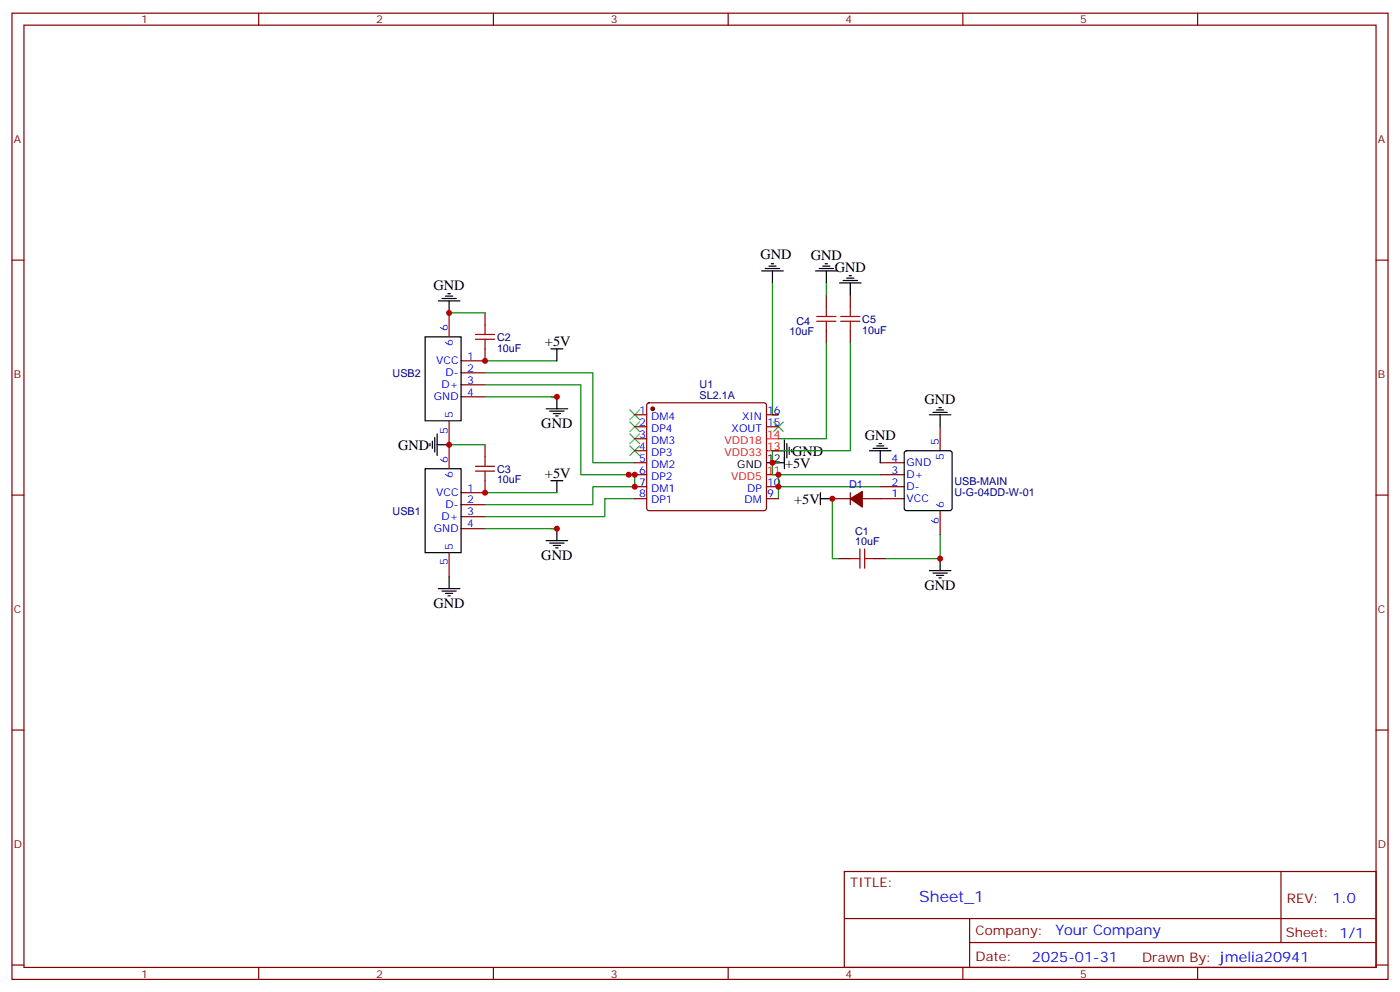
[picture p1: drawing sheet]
<svg xmlns="http://www.w3.org/2000/svg" width="412mm" height="292mm" viewBox="0 0 412 292" stroke-linecap="round" stroke-linejoin="round" font-family="sans-serif">
<g fill="none" stroke="#870000" stroke-width=".35">
<path d="M3.5 3.9h405.4v284.3h-405.4zM7.1 7.4h398.2v277.3h-398.2zM76.2 3.9v3.5M145.3 3.9v3.5M214.5 3.9v3.5M283.6 3.9v3.5M352.8 3.9v3.5M3.5 76.6h3.6M405.3 76.6h3.6M132.3 92.1v7M142.9 92.1v3.5M243.4 86.8v3.5"/>
<path d="M243.4 97.4v3.5M250.5 86.8v3.5M250.5 97.4v3.5M135.8 109.7h7.1M135.8 113.2h7.1M135.8 116.8h7.1M142.9 102.7v3.5h-7.1M190.7 118.7l.5-.2h33.9l.5 .2 .2 .5v30.4l-.3 .5-.4 .2h-33.9l-.5-.3-.2-.4v-30.4zM132.3 123.8v14.1M142.9 130.9v3.5M187 136.2h3.5M187 139.7h3.5"/>
<path d="M187 122.1h3.5M187 125.6h3.5M187 129.1h3.5M187 132.6h3.5M225.8 122.1h3.5M225.8 125.6h3.5M259.3 136.2h7M259.3 139.7h7M276.9 125.6v7M3.5 145.7h3.6M135.8 148.5h7.1M135.8 152h7.1"/>
<path d="M135.8 155.6h7.1M142.9 141.5v3.5h-7.1M187 143.2h3.5M187 146.8h3.5M225.8 143.2h3.5M225.8 146.8h3.5M245.2 146.8h5.3M250.5 145v3.5M254 146.8h12.3M259.3 143.2h7M276.9 150.3v7M405.3 145.7h3.6"/>
<path d="M132.3 162.6v7.1M246.9 164.4h3.6M257.5 164.4h3.6M3.5 214.8h3.6M405.3 214.8h3.6M248.7 256.5h156.6v28.2h-156.6zM377.3 256.5v20.9M248.7 270.3h156.5M285.6 277.4h119.6M285.6 270.3v14.1M3.5 284h3.6M76.2 284.7v3.5"/>
<path d="M145.3 284.7v3.5M214.5 284.7v3.5M283.6 284.7v3.5M352.8 284.7v3.5M405.3 284h3.6"/>
</g>
<g fill="none" stroke="#000" stroke-width=".35">
<path d="M224.4 79.7h6.3M225.4 79h4.3M226.5 78.3h2.1M227.2 77.6h.7M227.5 79.7v3.6M240.2 79.7h6.4M241.3 79h4.2M242.4 78.3h2.1M243.1 77.6h.7M243.4 79.7v3.6M125.2 99.1h10.6v24.7h-10.6zM129.1 88.5h6.4"/>
<path d="M130.2 87.8h4.2M131.2 87.1h2.1M131.9 86.4h.7M132.3 88.5v3.6M247.3 83.3h6.3M248.4 82.5h4.2M249.4 81.8h2.1M250.1 81.1h.7M250.5 83.3v3.5M162.3 102.7h3.5M164 102.7v3.5M164 116.8v3.5"/>
<path d="M276.6 119.9h.7M125.2 137.9h10.6v24.7h-10.6zM126.6 130.5v.7M127.4 129.8v2.1M128.1 128.8v4.2M128.8 130.9h3.5M128.8 127.7v6.4M160.9 120.3h6.3M161.9 121h4.3M163 121.7h2.1M163.7 122.4h.7M225.8 136.2h5.3"/>
<path d="M227.5 132.6h3.6M231.1 129.5v8.4M231.8 130.5v4.3M232.5 131.6v2.1M233.2 132.3v.7M256.1 132.6h6.4M257.2 131.9h4.2M258.2 131.2h2.1M258.9 130.5h.7M259.3 132.6v3.6M266.6 132.9l.5-.3h12.7l.5 .3 .2 .4v16.3l-.3 .5-.4 .2h-12.7l-.5-.3-.3-.4v-16.3zM273.8 122.1h6.3"/>
<path d="M274.8 121.4h4.2M275.9 120.6h2.1M276.9 122.1v3.5M160.9 159.1h6.3M161.9 159.8h4.3M162.3 141.5h3.5M164 141.5v3.5M164 155.6v3.5M241.7 146.8h3.5M241.7 145v3.5M129.1 173.2h6.4M130.2 173.9h4.2"/>
<path d="M131.2 174.6h2.1M131.9 175.3h.7M132.3 169.7v3.5M163 160.5h2.1M163.7 161.2h.7M273.8 167.9h6.3M274.8 168.6h4.2M275.9 169.3h2.1M276.6 170h.7M276.9 164.4v3.5"/>
</g>
<g fill="none" stroke="#008700" stroke-width=".35">
<path d="M132.3 92.1h10.6M227.5 83.3v38.8h1.8M243.4 83.3v3.5M142.9 109.7h31.7v26.5h12.4M142.9 113.2h28.2v26.5h15.9M142.9 116.8h21.1h-1.7M142.9 106.2h21.1M243.4 100.9v28.2h-14.1M250.5 100.9v31.7h-21.2M132.3 130.9h10.6M185.2 139.7h1.8v3.5h-12.4v5.3h-31.7M227.5 136.2v3.5h1.8"/>
<path d="M227.5 132.6v3.6h1.8M259.3 139.7h-30v3.5M142.9 155.6h21.1h-1.7M142.9 145h21.1M187 146.8h-8.8v5.2h-35.3M245.2 146.8v17.6h1.7M259.3 143.2h-30v3.6M276.9 157.3v7.1h-15.8"/>
</g>
<g fill="none" stroke="#a10000" stroke-width=".35">
<path d="M140.1 98.4h5.6M140.1 99.8h5.6M142.9 95.6v2.8M142.9 99.8v2.9M240.6 93.1h5.6M240.6 94.5h5.6M243.4 90.3v2.8M243.4 94.5v2.9M247.6 93.1h5.7M247.6 94.5h5.7M250.5 90.3v2.8M250.5 94.5v2.9"/>
<path d="M140.1 137.2h5.6M140.1 138.6h5.6M142.9 134.4v2.8M142.9 138.6v2.9M250.5 164.4h2.8M253.3 161.6v5.6M254.7 164.4h2.8M254.7 161.6v5.6"/>
</g>
<g fill="#870000" stroke="#870000" stroke-width=".35">
<path d="M250.5 146.8l3.5-2.2v4.6z"/>
<circle cx="192.3" cy="120.3" r=".53"/>
</g>
<path d="M185.6 120.6l2.8 2.9M185.6 124.2l2.8 2.8M185.6 127.7l2.8 2.8M185.6 131.2l2.8 2.9M188.4 120.6l-2.8 2.9M188.4 124.2l-2.8 2.8M188.4 127.7l-2.8 2.8M188.4 131.2l-2.8 2.9M227.9 124.2l2.8 2.8M230.7 124.2l-2.8 2.8" fill="none" stroke="#3c3" stroke-width=".35"/>
<path d="M225.8 139.7h3.5M225.8 132.6h3.5M225.8 129.1h3.5" fill="none" stroke="#f00" stroke-width=".35"/>
<g fill="#c00">
<circle cx="245.2" cy="146.8" r=".88"/>
<circle cx="276.9" cy="164.4" r=".88"/>
<circle cx="132.3" cy="130.9" r=".88"/>
<circle cx="132.3" cy="92.1" r=".88"/>
<circle cx="164" cy="116.8" r=".88"/>
<circle cx="164" cy="155.6" r=".88"/>
<circle cx="142.9" cy="145" r=".88"/>
<circle cx="142.9" cy="106.2" r=".88"/>
<circle cx="185.2" cy="139.7" r=".88"/>
<circle cx="229.3" cy="143.2" r=".88"/>
<circle cx="229.3" cy="139.7" r=".88"/>
<circle cx="227.5" cy="136.2" r=".88"/>
<circle cx="187" cy="139.7" r=".88"/>
<circle cx="187" cy="143.2" r=".88"/>
</g>
<text font-size="4.6" fill="#00f" x="270.8" y="265.5">Sheet_1</text>
<g font-size="4.2">
<text x="224" y="76.2">GND</text>
<text x="238.8" y="76.5">GND</text>
<text x="245.9" y="80">GND</text>
<text x="127.7" y="85.3">GND</text>
<text x="160.5" y="102">+5V</text>
<text x="272.3" y="118.8">GND</text>
<text x="159.5" y="125.9">GND</text>
<text x="254.7" y="129.4">GND</text>
<text x="117.3" y="132.3">GND</text>
<text x="231.2" y="137.6">+5V</text>
<text x="233.4" y="134.1">GND</text>
<text x="160.5" y="140.8">+5V</text>
<text x="233.9" y="148.2">+5V</text>
<text x="159.5" y="164.7">GND</text>
<text x="272.3" y="173.6">GND</text>
<text x="127.7" y="178.9">GND</text>
</g>
<g font-size="4.2" fill="#00f">
<text x="392.5" y="265.7">1.0</text>
<text x="310.9" y="275.3">Your Company</text>
<text x="304" y="283.1">2025-01-31</text>
</g>
<g font-size="3.9" fill="#800">
<text x="250.5" y="261.1">TITLE:</text>
<text x="379.1" y="265.7">REV:</text>
<text x="287.4" y="275.3">Company:</text>
<text x="378.7" y="275.9">Sheet: 1/1</text>
<text x="287.4" y="282.9">Date:</text>
<text x="336.4" y="283">Drawn By: jmelia20941</text>
</g>
<g font-size="3.2" fill="#800">
<text x="41.6" y="6.9">1</text>
<text x="110.8" y="6.9">2</text>
<text x="179.9" y="6.9">3</text>
<text x="249.1" y="6.9">4</text>
<text x="318.2" y="6.9">5</text>
<text x="4.1" y="42">A</text>
<text x="405.9" y="42">A</text>
<text x="4.1" y="111.1">B</text>
<text x="405.9" y="111.1">B</text>
<text x="4.1" y="180.3">C</text>
<text x="405.9" y="180.3">C</text>
<text x="4.1" y="249.4">D</text>
<text x="405.9" y="249.4">D</text>
<text x="41.6" y="287.7">1</text>
<text x="110.8" y="287.7">2</text>
<text x="179.9" y="287.7">3</text>
<text x="249.1" y="287.7">4</text>
<text x="318.2" y="287.7">5</text>
</g>
<g font-size="3.2" fill="#000080">
<text x="234.6" y="95.6">C4</text>
<text x="254" y="95">C5</text>
<text x="146.4" y="100.3">C2</text>
<text x="232.6" y="98.5">10uF</text>
<text x="254" y="98.2">10uF</text>
<text x="146.4" y="103.5">10uF</text>
<text x="115.6" y="110.9">USB2</text>
<text x="206.1" y="117.3">SL2.1A</text>
<text x="206.1" y="114.1">U1</text>
<text x="146.4" y="142.3">10uF</text>
<text x="146.4" y="139.1">C3</text>
<text x="281.2" y="142.6">USB-MAIN</text>
<text x="281.2" y="145.8">U-G-04DD-W-01</text>
<text x="115.6" y="151.5">USB1</text>
<text x="251.9" y="160.5">10uF</text>
<text x="251.9" y="157.3">C1</text>
</g>
<g font-size="3.2" fill="#00f">
<text x="131.9" y="97.4" transform="rotate(-90 131.9 97.4)">6</text>
<text x="133.3" y="101.9" transform="rotate(-90 133.3 101.9)">6</text>
<text x="128.5" y="107.2">VCC</text>
<text x="137.6" y="105.8">1</text>
<text x="131.2" y="110.8">D-</text>
<text x="137.6" y="109.4">2</text>
<text x="137.6" y="112.9">3</text>
<text x="127.8" y="117.8">GND</text>
<text x="130.1" y="114.3">D+</text>
<text x="137.6" y="116.4">4</text>
<text x="133.3" y="123.1" transform="rotate(-90 133.3 123.1)">5</text>
<text x="188.3" y="121.7">1</text>
<text x="188.3" y="125.2">2</text>
<text x="191.8" y="123.5">DM4</text>
<text x="218.6" y="123.5">XIN</text>
<text x="226" y="125.2">15</text>
<text x="226" y="121.7">16</text>
<text x="131.9" y="127.6" transform="rotate(-90 131.9 127.6)">5</text>
<text x="188.3" y="128.8">3</text>
<text x="191.8" y="127">DP4</text>
<text x="191.8" y="130.5">DM3</text>
<text x="215.5" y="127">XOUT</text>
<text x="276.6" y="130.9" transform="rotate(-90 276.6 130.9)">5</text>
<text x="131.9" y="136.2" transform="rotate(-90 131.9 136.2)">6</text>
<text x="188.3" y="132.3">4</text>
<text x="188.3" y="135.8">5</text>
<text x="191.8" y="134.1">DP3</text>
<text x="191.8" y="137.6">DM2</text>
<text x="262.6" y="135.8">4</text>
<text x="267.1" y="137.2">GND</text>
<text x="278" y="135.4" transform="rotate(-90 278 135.4)">5</text>
<text x="133.3" y="140.7" transform="rotate(-90 133.3 140.7)">6</text>
<text x="188.3" y="139.3">6</text>
<text x="188.3" y="142.9">7</text>
<text x="191.8" y="141.1">DP2</text>
<text x="226" y="142.9">10</text>
<text x="250.1" y="143.6">D1</text>
<text x="262.6" y="139.3">3</text>
<text x="262.6" y="142.9">2</text>
<text x="267.1" y="140.8">D+</text>
<text x="128.5" y="146">VCC</text>
<text x="131.2" y="149.6">D-</text>
<text x="137.6" y="144.6">1</text>
<text x="137.6" y="148.2">2</text>
<text x="188.3" y="146.4">8</text>
<text x="191.8" y="144.6">DM1</text>
<text x="191.8" y="148.2">DP1</text>
<text x="219.4" y="148.2">DM</text>
<text x="220.1" y="144.6">DP</text>
<text x="226" y="146.4">9</text>
<text x="262.6" y="146.4">1</text>
<text x="267.1" y="144.3">D-</text>
<text x="267.1" y="147.8">VCC</text>
<text x="278" y="149.6" transform="rotate(-90 278 149.6)">6</text>
<text x="130.1" y="153.1">D+</text>
<text x="137.6" y="151.7">3</text>
<text x="137.6" y="155.2">4</text>
<text x="276.6" y="154.1" transform="rotate(-90 276.6 154.1)">6</text>
<text x="127.8" y="156.6">GND</text>
<text x="133.3" y="161.9" transform="rotate(-90 133.3 161.9)">5</text>
<text x="131.9" y="166.4" transform="rotate(-90 131.9 166.4)">5</text>
</g>
<g font-size="3.2" fill="#f00">
<text x="213.4" y="130.5">VDD18</text>
<text x="226" y="128.8">14</text>
<text x="213.4" y="134.1">VDD33</text>
<text x="226" y="132.3">13</text>
<text x="215.4" y="141.1">VDD5</text>
<text x="226" y="139.3">11</text>
</g>
<g font-size="3.2">
<text x="217.2" y="137.6">GND</text>
<text x="226" y="135.8">12</text>
</g>
</svg>
